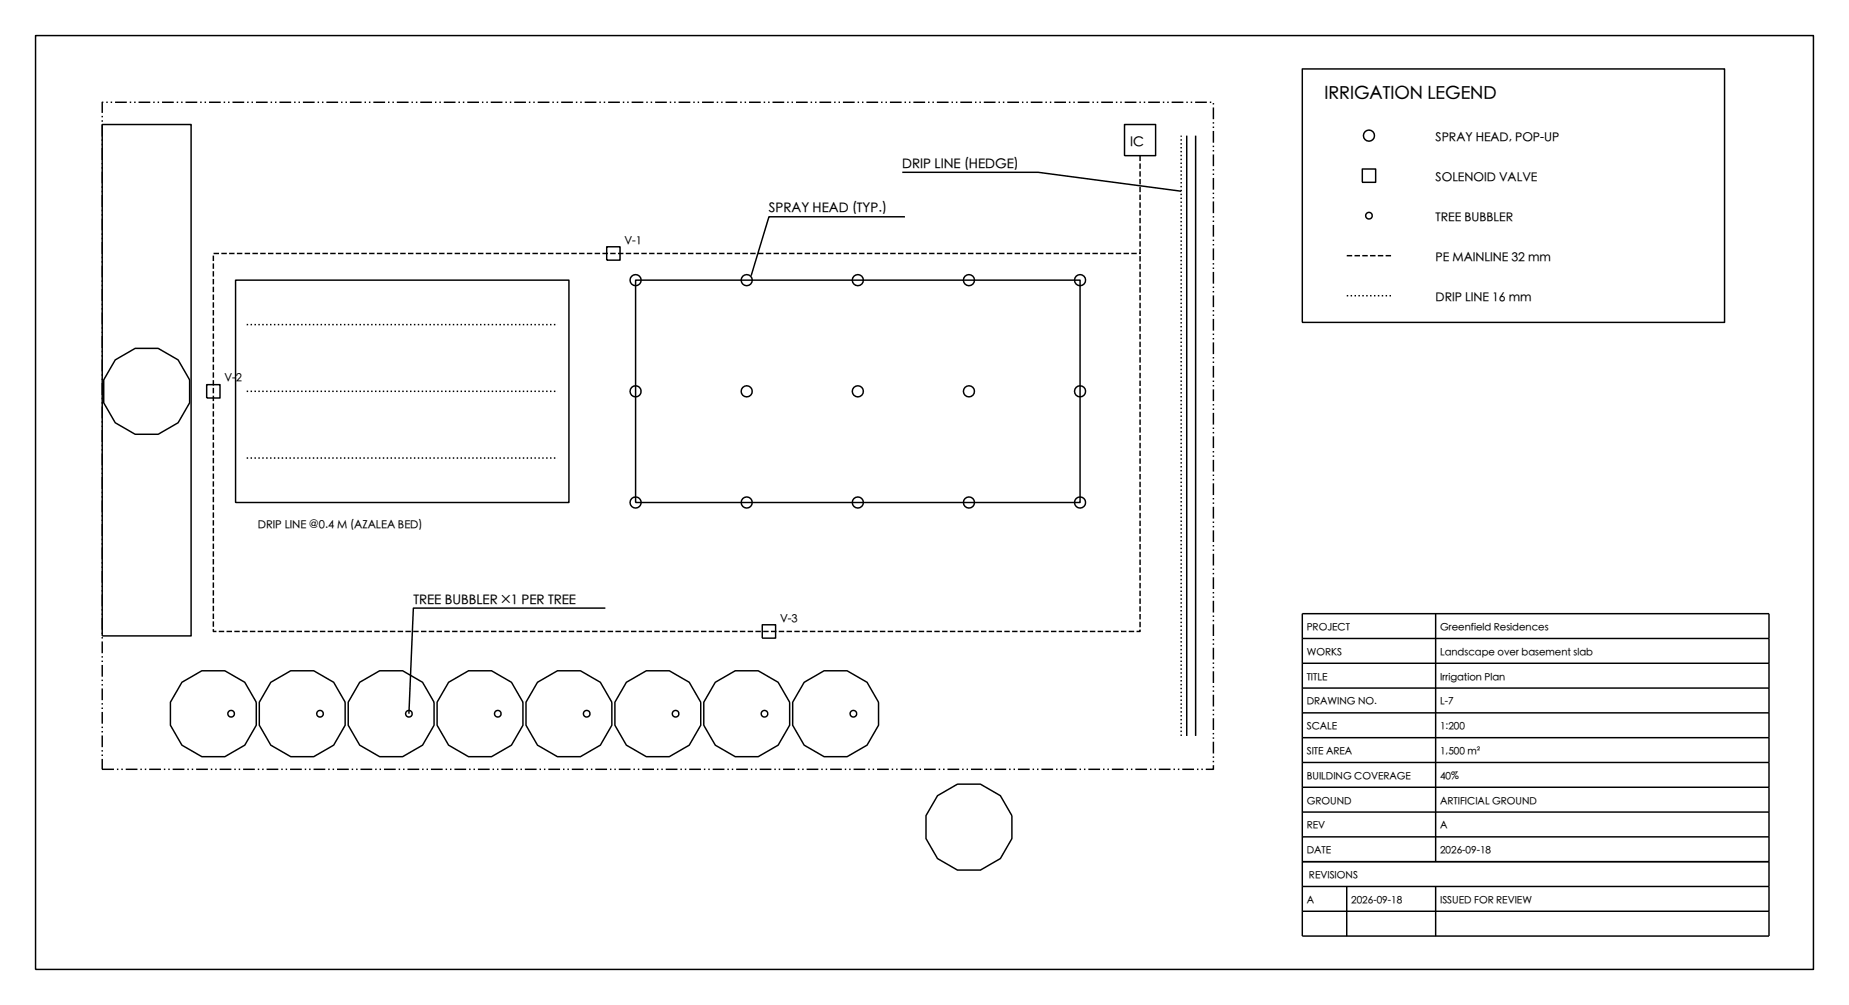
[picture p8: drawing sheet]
<svg xmlns="http://www.w3.org/2000/svg" width="356mm" height="193mm" viewBox="0 0 356 193" stroke-linecap="round" stroke-linejoin="round" font-family="sans-serif">
<g fill="none" stroke="#000" stroke-width=".28">
<path d="M6.8 6.8h342v179.5h-342zM250.5 13.2h81.2v48.8h-81.2zM19.7 23.9h17.1v98.3h-17.1zM173.5 33.1h26.2l27.5 3.7M216.3 23.9h5.9v6h-5.9zM228.2 26.1v115.4M229.9 26.1v115.4M262 32.5h2.6v2.5h-2.6zM45.3 53.9h64.1v42.7h-64.1zM116.7 47.4h2.5v2.6h-2.5zM122.2 53.9h85.5v42.7h-85.5zM174 41.7h-26.1l-3.4 11.3"/>
<path d="M39.7 73.9h2.6v2.6h-2.6zM116.4 116.9h-36.9l-.9 20.3M250.5 118h89.7v61.9h-89.7zM276.1 118v47.6M146.6 120.1h2.6v2.6h-2.6zM250.5 122.7h89.7M250.5 127.5h89.7M250.5 132.3h89.7M250.5 137h89.7M250.5 141.8h89.7M250.5 146.6h89.7M250.5 151.3h89.7"/>
<path d="M250.5 156.1h89.7M250.5 160.9h89.7M250.5 165.6h89.7M250.5 170.4h89.7M250.5 175.2h89.7M259 170.4v9.5M276.1 170.4v9.5"/>
<circle cx="263.3" cy="26.1" r="1.07"/>
<circle cx="122.2" cy="53.9" r="1.07"/>
<circle cx="143.6" cy="53.9" r="1.07"/>
<circle cx="165" cy="53.9" r="1.07"/>
<circle cx="186.3" cy="53.9" r="1.07"/>
<circle cx="207.7" cy="53.9" r="1.07"/>
<circle cx="263.3" cy="41.5" r=".64"/>
<circle cx="28.2" cy="75.2" r="8.5"/>
<circle cx="122.2" cy="75.2" r="1.07"/>
<circle cx="143.6" cy="75.2" r="1.07"/>
<circle cx="165" cy="75.2" r="1.07"/>
<circle cx="186.3" cy="75.2" r="1.07"/>
<circle cx="207.7" cy="75.2" r="1.07"/>
<circle cx="122.2" cy="96.6" r="1.07"/>
<circle cx="143.6" cy="96.6" r="1.07"/>
<circle cx="165" cy="96.6" r="1.07"/>
<circle cx="186.3" cy="96.6" r="1.07"/>
<circle cx="207.7" cy="96.6" r="1.07"/>
<circle cx="41" cy="137.2" r="8.5"/>
<circle cx="44.4" cy="137.2" r=".64"/>
<circle cx="58.1" cy="137.2" r="8.5"/>
<circle cx="61.5" cy="137.2" r=".64"/>
<circle cx="75.2" cy="137.2" r="8.5"/>
<circle cx="78.6" cy="137.2" r=".64"/>
<circle cx="92.3" cy="137.2" r="8.5"/>
<circle cx="95.7" cy="137.2" r=".64"/>
<circle cx="109.4" cy="137.2" r="8.5"/>
<circle cx="112.8" cy="137.2" r=".64"/>
<circle cx="126.5" cy="137.2" r="8.5"/>
<circle cx="129.9" cy="137.2" r=".64"/>
<circle cx="143.6" cy="137.2" r="8.5"/>
<circle cx="147" cy="137.2" r=".64"/>
<circle cx="160.7" cy="137.2" r="8.5"/>
<circle cx="164.1" cy="137.2" r=".64"/>
<circle cx="186.3" cy="159" r="8.5"/>
</g>
<path d="M19.7 147.9h213.7v-128.2h-213.7v128.2" fill="none" stroke="#000" stroke-width=".28" stroke-dasharray="2.3 .6 .3 .6 .3 .6" stroke-linecap="butt"/>
<path d="M219.3 29.9v18.8h-178.3v72.7h178.3v-72.7M259 49.2h8.6" fill="none" stroke="#000" stroke-width=".28" stroke-dasharray="1 .5" stroke-linecap="butt"/>
<path d="M259 56.8h8.6M47.4 75.2h59.9M47.4 62.4h59.9M47.4 88h59.9M227.2 141.5v-115.4" fill="none" stroke="#000" stroke-width=".28" stroke-dasharray=".3 .5" stroke-linecap="butt"/>
<text font-size="3.4" x="254.7" y="19.2">IRRIGATION LEGEND</text>
<g font-size="2.6">
<text x="217.3" y="28.2">IC</text>
<text x="173.5" y="32.5">DRIP LINE (HEDGE)</text>
<text x="147.9" y="41">SPRAY HEAD (TYP.)</text>
<text x="79.5" y="116.3">TREE BUBBLER ×1 PER TREE</text>
</g>
<g font-size="2.4">
<text x="276.1" y="27.4">SPRAY HEAD, POP-UP</text>
<text x="276.1" y="35">SOLENOID VALVE</text>
<text x="276.1" y="42.7">TREE BUBBLER</text>
<text x="276.1" y="50.4">PE MAINLINE 32 mm</text>
<text x="276.1" y="58.1">DRIP LINE 16 mm</text>
</g>
<g font-size="2.1">
<text x="120.1" y="47">V-1</text>
<text x="43.2" y="73.5">V-2</text>
<text x="49.6" y="101.7">DRIP LINE @0.4 M (AZALEA BED)</text>
<text x="150" y="119.7">V-3</text>
</g>
<g font-size="1.9">
<text x="251.3" y="121.3">PROJECT</text>
<text x="277" y="121.3">Greenfield Residences</text>
<text x="251.3" y="126.1">WORKS</text>
<text x="251.3" y="130.8">TITLE</text>
<text x="277" y="126.1">Landscape over basement slab</text>
<text x="277" y="130.8">Irrigation Plan</text>
<text x="251.3" y="135.6">DRAWING NO.</text>
<text x="277" y="135.6">L-7</text>
<text x="251.3" y="140.4">SCALE</text>
<text x="277" y="140.4">1:200</text>
<text x="251.3" y="145.1">SITE AREA</text>
<text x="251.3" y="149.9">BUILDING COVERAGE</text>
<text x="277" y="145.1">1,500 m²</text>
<text x="277" y="149.9">40%</text>
<text x="251.3" y="154.7">GROUND</text>
<text x="277" y="154.7">ARTIFICIAL GROUND</text>
<text x="251.3" y="159.4">REV</text>
<text x="277" y="159.4">A</text>
<text x="251.3" y="164.2">DATE</text>
<text x="277" y="164.2">2026-09-18</text>
<text x="251.3" y="173.7">A</text>
<text x="251.7" y="169">REVISIONS</text>
<text x="259.9" y="173.7">2026-09-18</text>
<text x="277" y="173.7">ISSUED FOR REVIEW</text>
</g>
</svg>
